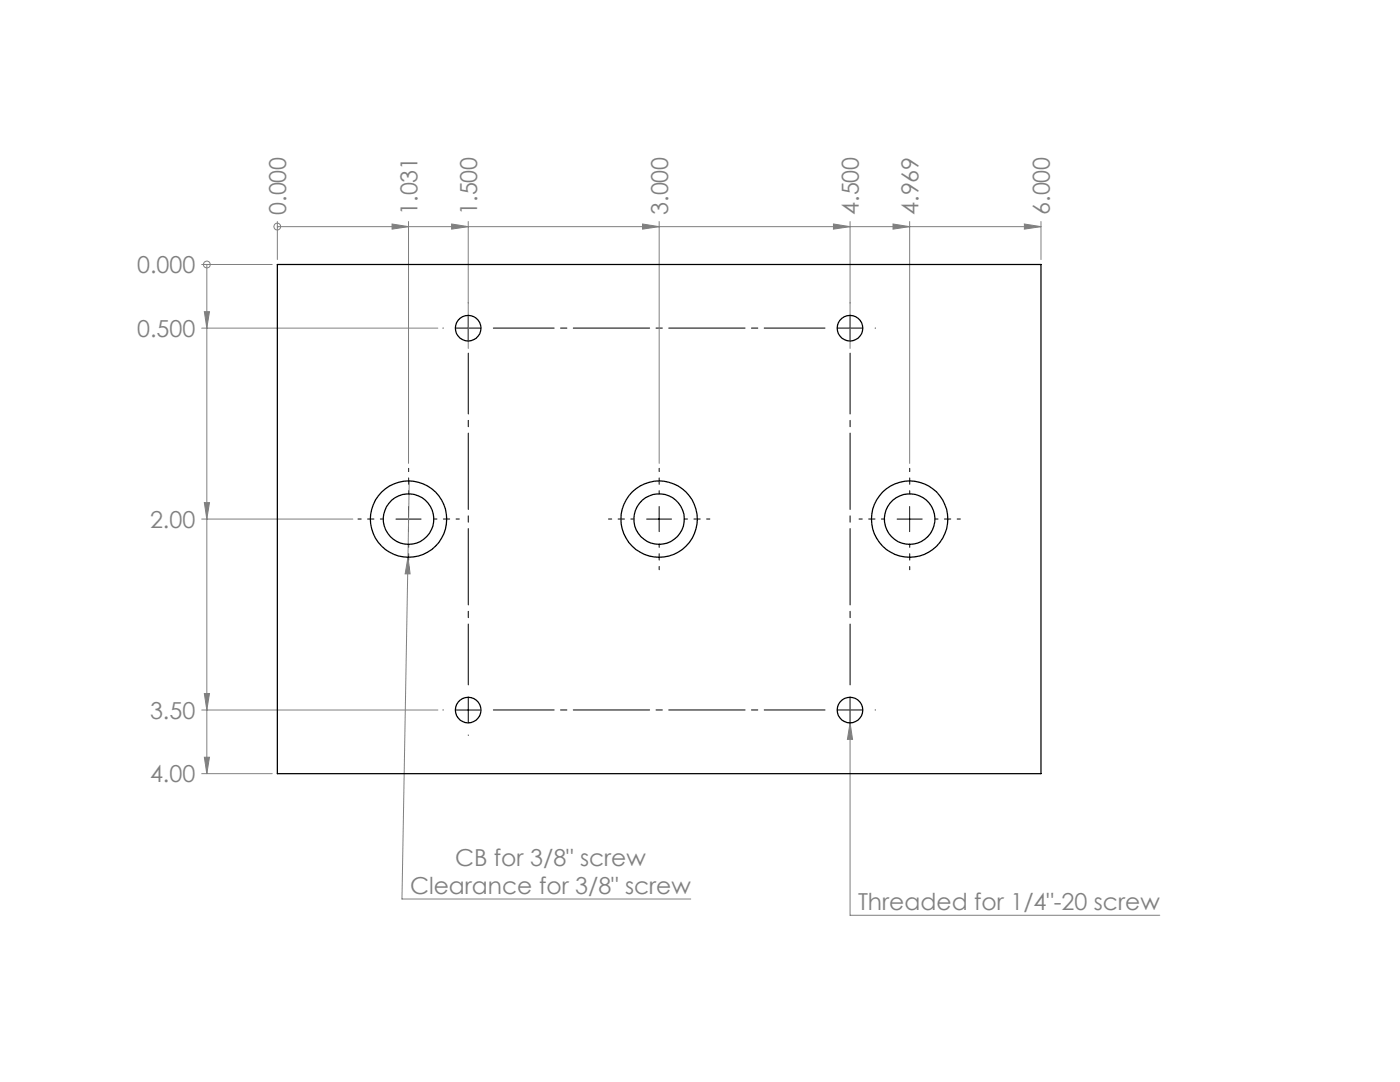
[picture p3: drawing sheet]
<svg xmlns="http://www.w3.org/2000/svg" width="279mm" height="216mm" viewBox="0 0 279 216" stroke-linecap="round" stroke-linejoin="round" font-family="sans-serif">
<g fill="none" stroke="#808080" stroke-width=".2">
<path d="M40.3 52.8h14M41.3 52.8h.1M41.3 52.8v101.6M55.4 45.2h.1M55.4 44.2v7.6M55.4 45.2h152.4M78.2 44.7l3.3 .5-3.3 .5zM81.5 44.2v48.3M90.1 44.7l3.4 .5-3.4 .5zM93.5 44.2v25.3M128.2 44.7l3.4 .5-3.4 .5zM131.6 44.2v48.3"/>
<path d="M166.3 44.7l3.4 .5-3.4 .5zM169.7 44.2v25.3M178.2 44.7l3.3 .5-3.3 .5zM181.5 44.2v48.3M204.4 44.7l3.4 .5-3.4 .5zM207.8 44.2v7.6M40.3 65.5h47.1M40.8 62.2h1l-.5 3.3zM81.7 96l-1.5 83.4h57.7M40.3 103.6h30.1M40.8 100.3h1l-.5 3.3zM81.4 111.2l.4 3.3h-.9z"/>
<path d="M40.8 138.4h1l-.5 3.3zM169.7 139.1v43.5h61.8M40.3 141.7h47.1M40.3 154.4h14M40.8 151.1h1l-.5 3.3zM169.7 144.3l.4 3.2h-1z"/>
<circle cx="41.3" cy="52.8" r=".67"/>
<circle cx="55.3" cy="45.2" r=".68"/>
</g>
<g fill="none" stroke="#000" stroke-width=".2" stroke-dasharray="15.2 1.3 1.3 1.3">
<path d="M88.5 65.5h-.1M93.5 65.5v-2.5M93.5 65.5h-2.5M93.5 65.5v2.5M93.5 65.5h2.5M93.5 60.5v-.1M169.7 65.5v-2.5M169.7 65.5h-2.5M169.7 65.5v2.5M169.7 65.5h2.5M169.7 60.5v-.1M174.7 65.5h.1"/>
<path d="M88.5 141.7h-.1M93.5 146.7h.1M169.7 141.7v-2.5M169.7 141.7h-2.5M169.7 141.7v2.5M169.7 141.7h2.5M169.7 146.7h.1M174.7 141.7h.1"/>
</g>
<path d="M98.5 65.5h66.2M93.5 136.7v-66.2M169.7 136.7v-66.2M98.5 141.7h66.2" fill="none" stroke="#000" stroke-width=".2" stroke-dasharray="15.2 1.3 1.3 1.3" stroke-dashoffset="3.1"/>
<path d="M81.6 98.6v-5.2M131.6 98.6v-5.2M181.6 98.6v-5.2M76.6 103.6h-5.2M81.6 108.6v5.1M86.6 103.6h5.1M126.6 103.6h-5.2M131.6 108.6v5.1M136.6 103.6h5.1M176.6 103.6h-5.2M181.6 108.6v5.1M186.6 103.6h5.1" fill="none" stroke="#000" stroke-width=".2" stroke-dasharray="15.2 1.3 1.3 1.3" stroke-dashoffset="14.6"/>
<path d="M79 103.6h5M81.5 101.1v5M129 103.6h5M131.6 101.1v5M179 103.6h5M181.5 101.1v5M93.5 139.2v5M90.9 141.7h5" fill="none" stroke="#000" stroke-width=".2"/>
<g fill="#808080">
<path d="M40.8 62.2h1l-.5 3.3zM40.8 100.3h1l-.5 3.3zM40.8 138.4h1l-.5 3.3zM40.8 151.1h1l-.5 3.3z"/>
<path d="M78.2 44.7l3.3 .5-3.3 .5zM90.1 44.7l3.4 .5-3.4 .5zM128.2 44.7l3.4 .5-3.4 .5zM166.3 44.7l3.4 .5-3.4 .5zM178.2 44.7l3.3 .5-3.3 .5zM204.4 44.7l3.4 .5-3.4 .5z"/>
<path d="M81.4 111.2l-.5 3.3h.9zM169.7 144.3l-.6 3.2h1z"/>
</g>
<g fill="none" stroke="#000" stroke-width=".25">
<path d="M55.4 52.8h152.4v101.6h-152.4z"/>
<circle cx="93.4" cy="65.5" r="2.55"/>
<circle cx="169.6" cy="65.5" r="2.55"/>
<circle cx="81.5" cy="103.6" r="7.6"/>
<circle cx="81.5" cy="103.6" r="5"/>
<circle cx="131.5" cy="103.6" r="5"/>
<circle cx="131.6" cy="103.6" r="7.6"/>
<circle cx="181.5" cy="103.6" r="7.6"/>
<circle cx="181.5" cy="103.6" r="5"/>
<circle cx="93.4" cy="141.7" r="2.55"/>
<circle cx="169.6" cy="141.7" r="2.55"/>
</g>
<g font-size="4.7" fill="#808080">
<text x="57.1" y="42.9" transform="rotate(-90 57.1 42.9)">0.000</text>
<text x="83.3" y="42.9" transform="rotate(-90 83.3 42.9)">1.031</text>
<text x="95.2" y="42.9" transform="rotate(-90 95.2 42.9)">1.500</text>
<text x="133.3" y="42.9" transform="rotate(-90 133.3 42.9)">3.000</text>
<text x="171.4" y="42.9" transform="rotate(-90 171.4 42.9)">4.500</text>
<text x="183.3" y="42.9" transform="rotate(-90 183.3 42.9)">4.969</text>
<text x="209.5" y="42.9" transform="rotate(-90 209.5 42.9)">6.000</text>
<text x="27.4" y="54.5">0.000</text>
<text x="27.4" y="67.2">0.500</text>
<text x="29.9" y="105.3">2.00</text>
<text x="29.9" y="143.4">3.50</text>
<text x="29.9" y="156.1">4.00</text>
<text x="90.8" y="172.8">CB for 3/8&quot; screw</text>
<text x="81.8" y="178.4">Clearance for 3/8&quot; screw</text>
<text x="171.2" y="181.6">Threaded for 1/4&quot;-20 screw</text>
</g>
</svg>
